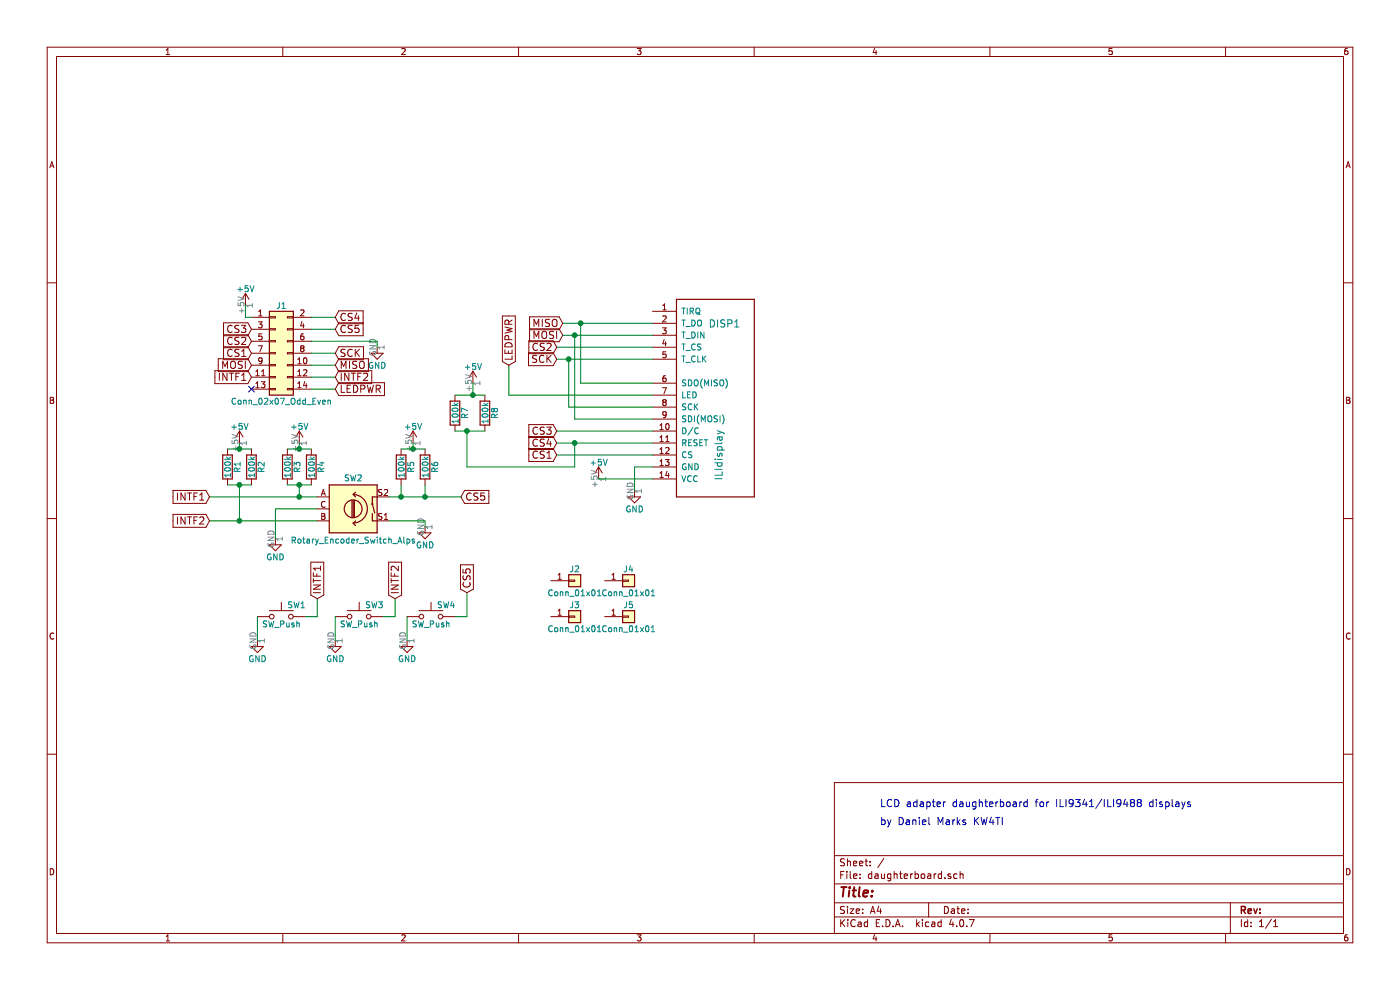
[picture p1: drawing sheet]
EESchema Schematic File Version 2
LIBS:power
LIBS:device
LIBS:switches
LIBS:relays
LIBS:motors
LIBS:transistors
LIBS:conn
LIBS:linear
LIBS:regul
LIBS:74xx
LIBS:cmos4000
LIBS:adc-dac
LIBS:memory
LIBS:xilinx
LIBS:microcontrollers
LIBS:dsp
LIBS:microchip
LIBS:analog_switches
LIBS:motorola
LIBS:texas
LIBS:intel
LIBS:audio
LIBS:interface
LIBS:digital-audio
LIBS:philips
LIBS:display
LIBS:cypress
LIBS:siliconi
LIBS:opto
LIBS:atmel
LIBS:contrib
LIBS:valves
LIBS:ilidisplay
LIBS:alps_rotary_encoder_switch
LIBS:daughterboard-cache
EELAYER 25 0
EELAYER END
$Descr A4 11693 8268
encoding utf-8
Sheet 1 1
Title ""
Date ""
Rev ""
Comp ""
Comment1 ""
Comment2 ""
Comment3 ""
Comment4 ""
$EndDescr
$Comp
L Conn_02x07_Odd_Even J1
U 1 1
P 2300 2950
F 0 "J1" H 2350 3350 50  0000 C CNN
F 1 "Conn_02x07_Odd_Even" H 2350 2550 50  0000 C CNN
F 2 "Pin_Headers:Pin_Header_Straight_2x07_Pitch2.54mm" H 2300 2950 50  0001 C CNN
F 3 "" H 2300 2950 50  0001 C CNN
	1    2300 2950
	1    0    0    -1  
$EndComp
Text GLabel 2800 2650 2    60   Input ~ 0
CS4
Text GLabel 2800 2750 2    60   Input ~ 0
CS5
$Comp
L GND #PWR01
U 1 1
P 3150 2900
F 0 "#PWR01" H 3150 2650 50  0001 C CNN
F 1 "GND" H 3150 2750 50  0000 C CNN
F 2 "" H 3150 2900 50  0001 C CNN
F 3 "" H 3150 2900 50  0001 C CNN
	1    3150 2900
	1    0    0    -1  
$EndComp
$Comp
L +5V #PWR02
U 1 1
P 5000 4000
F 0 "#PWR02" H 5000 3850 50  0001 C CNN
F 1 "+5V" H 5000 4140 50  0000 C CNN
F 2 "" H 5000 4000 50  0001 C CNN
F 3 "" H 5000 4000 50  0001 C CNN
	1    5000 4000
	1    0    0    -1  
$EndComp
Text GLabel 2800 2950 2    60   Input ~ 0
SCK
Text GLabel 2800 3050 2    60   Input ~ 0
MISO
Text GLabel 2100 2750 0    60   Input ~ 0
CS3
Text GLabel 2100 2850 0    60   Input ~ 0
CS2
Text GLabel 2100 2950 0    60   Input ~ 0
CS1
Text GLabel 2100 3050 0    60   Input ~ 0
MOSI
Text GLabel 2100 3150 0    60   Input ~ 0
INTF1
Text GLabel 2800 3150 2    60   Input ~ 0
INTF2
Text GLabel 4650 3000 0    60   Input ~ 0
SCK
Text GLabel 4700 2700 0    60   Input ~ 0
MISO
$Comp
L ILIdisplay DISP1
U 1 1
P 6500 3600
F 0 "DISP1" H 6050 4500 60  0000 C CNN
F 1 "ILIdisplay" V 6000 3400 60  0000 C CNN
F 2 "Pin_Headers:Pin_Header_Straight_1x14_Pitch2.54mm" H 6500 3600 60  0001 C CNN
F 3 "" H 6500 3600 60  0001 C CNN
	1    6500 3600
	1    0    0    -1  
$EndComp
Text GLabel 4700 2800 0    60   Input ~ 0
MOSI
Text GLabel 4650 2900 0    60   Input ~ 0
CS2
Text GLabel 4650 3800 0    60   Input ~ 0
CS1
Text GLabel 4650 3600 0    60   Input ~ 0
CS3
Text GLabel 4650 3700 0    60   Input ~ 0
CS4
$Comp
L GND #PWR03
U 1 1
P 5300 4100
F 0 "#PWR03" H 5300 3850 50  0001 C CNN
F 1 "GND" H 5300 3950 50  0000 C CNN
F 2 "" H 5300 4100 50  0001 C CNN
F 3 "" H 5300 4100 50  0001 C CNN
	1    5300 4100
	1    0    0    -1  
$EndComp
$Comp
L +5V #PWR04
U 1 1
P 2050 2550
F 0 "#PWR04" H 2050 2400 50  0001 C CNN
F 1 "+5V" H 2050 2690 50  0000 C CNN
F 2 "" H 2050 2550 50  0001 C CNN
F 3 "" H 2050 2550 50  0001 C CNN
	1    2050 2550
	1    0    0    -1  
$EndComp
Text GLabel 3850 4150 2    60   Input ~ 0
CS5
$Comp
L GND #PWR05
U 1 1
P 3550 4400
F 0 "#PWR05" H 3550 4150 50  0001 C CNN
F 1 "GND" H 3550 4250 50  0000 C CNN
F 2 "" H 3550 4400 50  0001 C CNN
F 3 "" H 3550 4400 50  0001 C CNN
	1    3550 4400
	1    0    0    -1  
$EndComp
$Comp
L +5V #PWR06
U 1 1
P 3950 3200
F 0 "#PWR06" H 3950 3050 50  0001 C CNN
F 1 "+5V" H 3950 3340 50  0000 C CNN
F 2 "" H 3950 3200 50  0001 C CNN
F 3 "" H 3950 3200 50  0001 C CNN
	1    3950 3200
	1    0    0    -1  
$EndComp
$Comp
L R R7
U 1 1
P 3800 3450
F 0 "R7" V 3880 3450 50  0000 C CNN
F 1 "100k" V 3800 3450 50  0000 C CNN
F 2 "Resistors_SMD:R_0805_HandSoldering" V 3730 3450 50  0001 C CNN
F 3 "" H 3800 3450 50  0001 C CNN
	1    3800 3450
	1    0    0    -1  
$EndComp
$Comp
L R R8
U 1 1
P 4050 3450
F 0 "R8" V 4130 3450 50  0000 C CNN
F 1 "100k" V 4050 3450 50  0000 C CNN
F 2 "Resistors_THT:R_Axial_DIN0207_L6.3mm_D2.5mm_P7.62mm_Horizontal" V 3980 3450 50  0001 C CNN
F 3 "" H 4050 3450 50  0001 C CNN
	1    4050 3450
	1    0    0    -1  
$EndComp
$Comp
L Rotary_Encoder_Switch_Alps SW2
U 1 1
P 2950 4250
F 0 "SW2" H 2950 4510 50  0000 C CNN
F 1 "Rotary_Encoder_Switch_Alps" H 2950 3990 50  0000 C CNN
F 2 "daughterboard:RotaryEncoder_Alps_EC11E-Switch_Vertical_H20mm" H 2850 4410 50  0001 C CNN
F 3 "" H 2950 4510 50  0001 C CNN
	1    2950 4250
	1    0    0    -1  
$EndComp
$Comp
L GND #PWR07
U 1 1
P 2300 4500
F 0 "#PWR07" H 2300 4250 50  0001 C CNN
F 1 "GND" H 2300 4350 50  0000 C CNN
F 2 "" H 2300 4500 50  0001 C CNN
F 3 "" H 2300 4500 50  0001 C CNN
	1    2300 4500
	1    0    0    -1  
$EndComp
$Comp
L +5V #PWR08
U 1 1
P 3450 3700
F 0 "#PWR08" H 3450 3550 50  0001 C CNN
F 1 "+5V" H 3450 3840 50  0000 C CNN
F 2 "" H 3450 3700 50  0001 C CNN
F 3 "" H 3450 3700 50  0001 C CNN
	1    3450 3700
	1    0    0    -1  
$EndComp
$Comp
L R R6
U 1 1
P 3550 3900
F 0 "R6" V 3630 3900 50  0000 C CNN
F 1 "100k" V 3550 3900 50  0000 C CNN
F 2 "Resistors_THT:R_Axial_DIN0207_L6.3mm_D2.5mm_P7.62mm_Horizontal" V 3480 3900 50  0001 C CNN
F 3 "" H 3550 3900 50  0001 C CNN
	1    3550 3900
	1    0    0    -1  
$EndComp
$Comp
L R R5
U 1 1
P 3350 3900
F 0 "R5" V 3430 3900 50  0000 C CNN
F 1 "100k" V 3350 3900 50  0000 C CNN
F 2 "Resistors_SMD:R_0805_HandSoldering" V 3280 3900 50  0001 C CNN
F 3 "" H 3350 3900 50  0001 C CNN
	1    3350 3900
	1    0    0    -1  
$EndComp
$Comp
L +5V #PWR09
U 1 1
P 2500 3700
F 0 "#PWR09" H 2500 3550 50  0001 C CNN
F 1 "+5V" H 2500 3840 50  0000 C CNN
F 2 "" H 2500 3700 50  0001 C CNN
F 3 "" H 2500 3700 50  0001 C CNN
	1    2500 3700
	1    0    0    -1  
$EndComp
$Comp
L R R4
U 1 1
P 2600 3900
F 0 "R4" V 2680 3900 50  0000 C CNN
F 1 "100k" V 2600 3900 50  0000 C CNN
F 2 "Resistors_THT:R_Axial_DIN0207_L6.3mm_D2.5mm_P7.62mm_Horizontal" V 2530 3900 50  0001 C CNN
F 3 "" H 2600 3900 50  0001 C CNN
	1    2600 3900
	1    0    0    -1  
$EndComp
$Comp
L R R3
U 1 1
P 2400 3900
F 0 "R3" V 2480 3900 50  0000 C CNN
F 1 "100k" V 2400 3900 50  0000 C CNN
F 2 "Resistors_SMD:R_0805_HandSoldering" V 2330 3900 50  0001 C CNN
F 3 "" H 2400 3900 50  0001 C CNN
	1    2400 3900
	1    0    0    -1  
$EndComp
$Comp
L +5V #PWR010
U 1 1
P 2000 3700
F 0 "#PWR010" H 2000 3550 50  0001 C CNN
F 1 "+5V" H 2000 3840 50  0000 C CNN
F 2 "" H 2000 3700 50  0001 C CNN
F 3 "" H 2000 3700 50  0001 C CNN
	1    2000 3700
	1    0    0    -1  
$EndComp
$Comp
L R R2
U 1 1
P 2100 3900
F 0 "R2" V 2180 3900 50  0000 C CNN
F 1 "100k" V 2100 3900 50  0000 C CNN
F 2 "Resistors_THT:R_Axial_DIN0207_L6.3mm_D2.5mm_P7.62mm_Horizontal" V 2030 3900 50  0001 C CNN
F 3 "" H 2100 3900 50  0001 C CNN
	1    2100 3900
	1    0    0    -1  
$EndComp
$Comp
L R R1
U 1 1
P 1900 3900
F 0 "R1" V 1980 3900 50  0000 C CNN
F 1 "100k" V 1900 3900 50  0000 C CNN
F 2 "Resistors_SMD:R_0805_HandSoldering" V 1830 3900 50  0001 C CNN
F 3 "" H 1900 3900 50  0001 C CNN
	1    1900 3900
	1    0    0    -1  
$EndComp
Wire Wire Line
	2800 2650 2600 2650
Wire Wire Line
	2800 2750 2600 2750
Wire Wire Line
	2600 2850 3150 2850
Wire Wire Line
	3150 2850 3150 2900
Wire Wire Line
	2050 2550 2050 2650
Wire Wire Line
	2050 2650 2100 2650
Wire Wire Line
	2800 2950 2600 2950
Wire Wire Line
	2600 3050 2800 3050
Wire Wire Line
	2800 3150 2600 3150
Wire Wire Line
	4650 3000 5450 3000
Wire Wire Line
	5450 3400 4750 3400
Wire Wire Line
	4750 3400 4750 3000
Connection ~ 4750 3000
Wire Wire Line
	4700 2700 5450 2700
Wire Wire Line
	5450 3200 4850 3200
Wire Wire Line
	4850 3200 4850 2700
Connection ~ 4850 2700
Wire Wire Line
	4700 2800 5450 2800
Wire Wire Line
	5450 3500 4800 3500
Wire Wire Line
	4800 3500 4800 2800
Connection ~ 4800 2800
Wire Wire Line
	4650 2900 5450 2900
Wire Wire Line
	4650 3800 5450 3800
Wire Wire Line
	4650 3700 5450 3700
Wire Wire Line
	4650 3600 5450 3600
Wire Wire Line
	4250 3050 4250 3300
Wire Wire Line
	4250 3300 5450 3300
Wire Wire Line
	5300 4100 5300 3900
Wire Wire Line
	5300 3900 5450 3900
Wire Wire Line
	3550 4400 3550 4350
Wire Wire Line
	3550 4350 3250 4350
Wire Wire Line
	3350 4050 3350 4150
Connection ~ 3350 4150
Wire Wire Line
	3550 4050 3550 4150
Connection ~ 3550 4150
Wire Wire Line
	3800 3300 4050 3300
Wire Wire Line
	3950 3200 3950 3300
Connection ~ 3950 3300
Wire Wire Line
	4800 3700 4800 3900
Wire Wire Line
	4800 3900 3900 3900
Connection ~ 4800 3700
Wire Wire Line
	3800 3600 4050 3600
Wire Wire Line
	3900 3900 3900 3600
Connection ~ 3900 3600
Wire Wire Line
	2300 4500 2300 4250
Wire Wire Line
	2300 4250 2650 4250
Connection ~ 3450 3750
Wire Wire Line
	3450 3700 3450 3750
Wire Wire Line
	3350 3750 3550 3750
Connection ~ 2500 3750
Wire Wire Line
	2500 3700 2500 3750
Wire Wire Line
	2400 3750 2600 3750
Wire Wire Line
	2400 4050 2600 4050
Wire Wire Line
	1750 4150 2650 4150
Wire Wire Line
	2500 4150 2500 4050
Connection ~ 2500 4050
Connection ~ 2000 3750
Wire Wire Line
	2000 3700 2000 3750
Wire Wire Line
	1900 3750 2100 3750
Wire Wire Line
	1900 4050 2100 4050
Wire Wire Line
	2000 4350 2000 4050
Wire Wire Line
	1750 4350 2650 4350
Connection ~ 2000 4050
Connection ~ 2500 4150
Text GLabel 3300 5000 1    60   Input ~ 0
INTF2
$Comp
L SW_Push SW1
U 1 1
P 2350 5150
F 0 "SW1" H 2400 5250 50  0000 L CNN
F 1 "SW_Push" H 2350 5090 50  0000 C CNN
F 2 "Buttons_Switches_THT:SW_PUSH_6mm" H 2350 5350 50  0001 C CNN
F 3 "" H 2350 5350 50  0001 C CNN
	1    2350 5150
	1    0    0    -1  
$EndComp
$Comp
L SW_Push SW3
U 1 1
P 3000 5150
F 0 "SW3" H 3050 5250 50  0000 L CNN
F 1 "SW_Push" H 3000 5090 50  0000 C CNN
F 2 "Buttons_Switches_THT:SW_PUSH_6mm" H 3000 5350 50  0001 C CNN
F 3 "" H 3000 5350 50  0001 C CNN
	1    3000 5150
	1    0    0    -1  
$EndComp
$Comp
L SW_Push SW4
U 1 1
P 3600 5150
F 0 "SW4" H 3650 5250 50  0000 L CNN
F 1 "SW_Push" H 3600 5090 50  0000 C CNN
F 2 "Buttons_Switches_THT:SW_PUSH_6mm" H 3600 5350 50  0001 C CNN
F 3 "" H 3600 5350 50  0001 C CNN
	1    3600 5150
	1    0    0    -1  
$EndComp
Text GLabel 3900 4950 1    60   Input ~ 0
CS5
$Comp
L GND #PWR011
U 1 1
P 3400 5350
F 0 "#PWR011" H 3400 5100 50  0001 C CNN
F 1 "GND" H 3400 5200 50  0000 C CNN
F 2 "" H 3400 5350 50  0001 C CNN
F 3 "" H 3400 5350 50  0001 C CNN
	1    3400 5350
	1    0    0    -1  
$EndComp
Wire Wire Line
	3400 5350 3400 5150
Wire Wire Line
	3300 5000 3300 5150
Wire Wire Line
	3300 5150 3200 5150
Wire Wire Line
	3900 4950 3900 5150
Wire Wire Line
	3900 5150 3800 5150
Text GLabel 1750 4350 0    60   Input ~ 0
INTF2
Text GLabel 2650 5000 1    60   Input ~ 0
INTF1
Wire Wire Line
	2650 5000 2650 5150
Wire Wire Line
	2650 5150 2550 5150
$Comp
L GND #PWR012
U 1 1
P 2800 5350
F 0 "#PWR012" H 2800 5100 50  0001 C CNN
F 1 "GND" H 2800 5200 50  0000 C CNN
F 2 "" H 2800 5350 50  0001 C CNN
F 3 "" H 2800 5350 50  0001 C CNN
	1    2800 5350
	1    0    0    -1  
$EndComp
Wire Wire Line
	2800 5350 2800 5150
$Comp
L GND #PWR013
U 1 1
P 2150 5350
F 0 "#PWR013" H 2150 5100 50  0001 C CNN
F 1 "GND" H 2150 5200 50  0000 C CNN
F 2 "" H 2150 5350 50  0001 C CNN
F 3 "" H 2150 5350 50  0001 C CNN
	1    2150 5350
	1    0    0    -1  
$EndComp
Wire Wire Line
	2150 5350 2150 5150
Text Notes 7350 6750 0    60   ~ 0
LCD adapter daughterboard for ILI9341/ILI9488 displays
Text Notes 7350 6900 0    60   ~ 0
by Daniel Marks KW4TI
NoConn ~ 2100 3250
$Comp
L Conn_01x01 J2
U 1 1
P 4800 4850
F 0 "J2" H 4800 4950 50  0000 C CNN
F 1 "Conn_01x01" H 4800 4750 50  0000 C CNN
F 2 "Connectors:1pin" H 4800 4850 50  0001 C CNN
F 3 "" H 4800 4850 50  0001 C CNN
	1    4800 4850
	1    0    0    -1  
$EndComp
$Comp
L Conn_01x01 J4
U 1 1
P 5250 4850
F 0 "J4" H 5250 4950 50  0000 C CNN
F 1 "Conn_01x01" H 5250 4750 50  0000 C CNN
F 2 "Connectors:1pin" H 5250 4850 50  0001 C CNN
F 3 "" H 5250 4850 50  0001 C CNN
	1    5250 4850
	1    0    0    -1  
$EndComp
$Comp
L Conn_01x01 J5
U 1 1
P 5250 5150
F 0 "J5" H 5250 5250 50  0000 C CNN
F 1 "Conn_01x01" H 5250 5050 50  0000 C CNN
F 2 "Connectors:1pin" H 5250 5150 50  0001 C CNN
F 3 "" H 5250 5150 50  0001 C CNN
	1    5250 5150
	1    0    0    -1  
$EndComp
$Comp
L Conn_01x01 J3
U 1 1
P 4800 5150
F 0 "J3" H 4800 5250 50  0000 C CNN
F 1 "Conn_01x01" H 4800 5050 50  0000 C CNN
F 2 "Connectors:1pin" H 4800 5150 50  0001 C CNN
F 3 "" H 4800 5150 50  0001 C CNN
	1    4800 5150
	1    0    0    -1  
$EndComp
Connection ~ 2000 4350
Text GLabel 2800 3250 2    60   Input ~ 0
LEDPWR
Wire Wire Line
	2600 3250 2800 3250
Text GLabel 4250 3050 1    60   Input ~ 0
LEDPWR
Wire Wire Line
	5000 4000 5450 4000
Text GLabel 1750 4150 0    60   Input ~ 0
INTF1
Wire Wire Line
	3250 4150 3850 4150
$EndSCHEMATC
